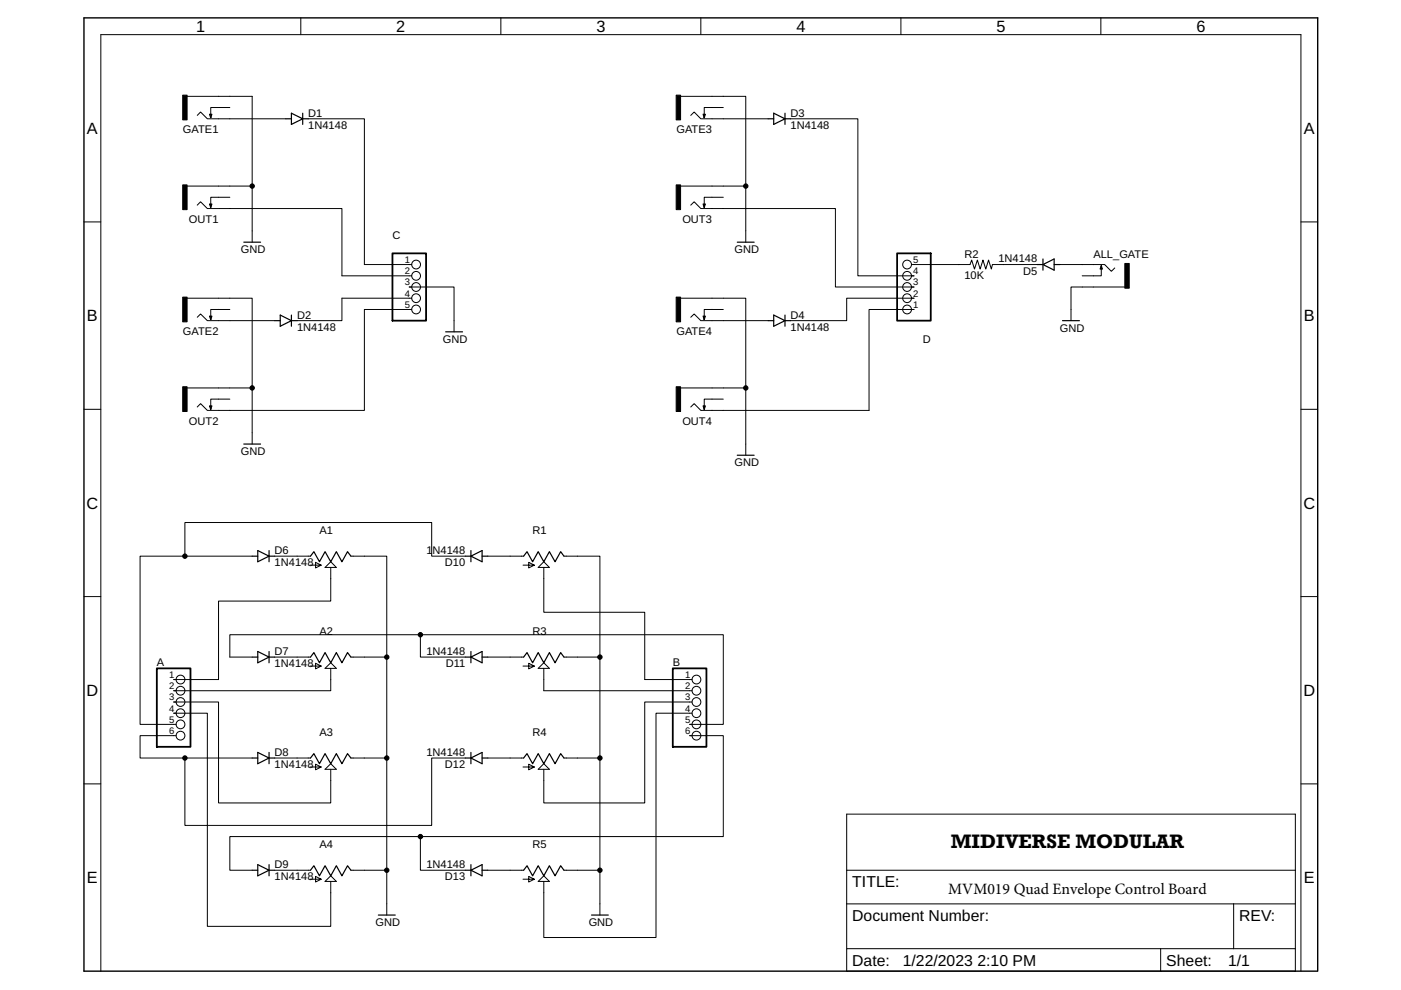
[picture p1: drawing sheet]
<svg xmlns="http://www.w3.org/2000/svg" width="297mm" height="210mm" viewBox="0 0 297 210" stroke-linecap="round" stroke-linejoin="round" font-family="sans-serif">
<path d="M17.8 3.8h261.6v202.1h-261.6z" fill="none" stroke="#000" stroke-width=".3"/>
<g fill="none" stroke="#000" stroke-width=".21">
<path d="M63.8 3.8v3.5M106.2 3.8v3.5M148.6 3.8v3.5M191 3.8v3.5M233.4 3.8v3.5M39.7 20.4h13.8v31M41.8 24.5l.7-.8 1.5 1.5h16.6M48.7 22.8h-4v2.2M53.5 39.5h-13.8M65.4 25.2h11.9v30.9h10M144.3 20.4h13.8v31M144.3 39.5h13.8"/>
<path d="M146.5 24.5l.7-.8 1.4 1.5h14.3M153.4 22.8h-4.1v2.2M167.6 25.2h14.3v33.3h11.9h-.5M17.8 47.1h3.6M41.8 43.5l.7-.7 1.5 1.4h28.5v14.3h14.8M48.7 41.8h-4v2.2M146.5 43.5l.7-.7 1.4 1.4h28.5v16.7h16.7h-.5M153.4 41.8h-4.1v2.2M219.9 56.1h-9.5l-.2 .9-.6-1.9-.6 1.9-.6-1.9-.6 1.9-.6-1.9-.6 1.9-.6-1.9-.3 1h-12.4M224.7 56.1h9.5l1.4 1.4 .7-.7M233.5 56.3v2.2h-4.1M275.8 47.1h3.6"/>
<path d="M39.7 63.2h13.8v30.9M41.8 67.3l.7-.7 1.5 1.4h14.2M48.7 65.6h-4v2.2M87.3 65.6h-10v21.4h-33.3l-1.5-1.4-.7 .7M87.3 60.9h-.5h9.5v9.5M87.3 63.2h-14.8v4.8h-9.5M144.3 63.2h13.8v33.3M146.5 67.3l.7-.7 1.4 1.4h14.3M153.4 65.6h-4.1v2.2M193.3 65.6h.5h-9.5v21.4h-35.7l-1.4-1.4-.7 .7M193.3 63.2h.5h-14.3v4.8h-11.9M238.5 60.9h-11.4v7.1"/>
<path d="M17.8 86.8h3.6M48.7 84.6h-4v2.2M53.5 82.3h-13.8M144.3 82.3h13.8M153.4 84.6h-4.1v2.2M275.8 86.8h3.6M39.2 117.9v-7.1h52.3v7.1h7.2M53.5 117.9h-23.8v35.7h7.6M58.2 117.9h7.6M65.7 119.8h2.4l-1.2 .6v-1.2l1.2 .6M74.4 117.9h7.6v76.1M103.4 117.9h7.6"/>
<path d="M110.9 119.8h2.4l-1.2 .6v-1.2l1.2 .6M115.3 119.1l1.2 1.2h-2.4zM119.6 117.9h7.6v76.1M17.8 126.5h3.6M65.8 139.3h-7.6M68.9 120.3l1.2-1.2 1.2 1.2zM70.1 120.3v7.1h-23.8v16.7h-9.5h.5M74.4 139.3h7.6M89.1 134.6h-40.4v4.7h4.8M98.7 139.3h-9.6v-4.7h64.3v19h-7.2h.5M111 139.3h-7.6M115.3 120.3v9.5h21.4v14.3h10"/>
<path d="M119.6 139.3h7.6M275.8 126.5h3.6M37.3 148.8h-.5h9.5v21.4h23.8v-7.1M37.3 151.2h-.5h7.2v45.2h26.1v-9.5M37.3 156h-7.6v4.7h23.8M65.7 141.2h2.4l-1.2 .6v-1.2l1.2 .6M68.9 141.7l1.2-1.2 1.2 1.2zM70.1 141.7v4.8h-33.3h.5M110.9 141.2h2.4l-1.2 .6v-1.2l1.2 .6M115.3 140.5l1.2 1.2h-2.4zM115.3 141.7v4.8h31.4M146.7 148.8h-10v21.4h-21.4v-7.1"/>
<path d="M146.7 151.2h-7.6v47.6h-23.8v-11.9M146.7 156h-.5h7.2v21.4h-64.3v7.1h9.6M17.8 166.2h3.6M39.2 160.7v14.3h52.3v-14.3h7.2M65.7 162.6h2.4l-1.2 .6v-1.2l1.2 .6M65.8 160.7h-7.6M68.9 163.1l1.2-1.2 1.2 1.2zM74.4 160.7h7.6M89.1 177.4h-40.4v7.1h4.8M110.9 162.6h2.4l-1.2 .6v-1.2l1.2 .6M111 160.7h-7.6M115.3 161.9l1.2 1.2h-2.4z"/>
<path d="M119.6 160.7h7.6M275.8 166.2h3.6M65.7 186.4h2.4l-1.2 .6v-1.2l1.2 .6M65.8 184.5h-7.6M68.9 186.9l1.2-1.2 1.2 1.2zM74.4 184.5h7.6M110.9 186.4h2.4l-1.2 .6v-1.2l1.2 .6M111 184.5h-7.6M115.3 185.7l1.2 1.2h-2.4zM119.6 184.5h7.6M179.5 191.6h95.1M179.5 184.5h95.1"/>
<path d="M261.6 191.6v9.5M179.5 201.1v-28.5h95.1v28.5M246.1 201.1v4.8M246.1 201.1h15.5M261.6 201.1h13v4.8h-95.1v-4.8h66.6M275.8 205.9v-198.6h-254.4v198.6"/>
<circle cx="88.2" cy="56.1" r=".93"/>
<circle cx="88.2" cy="58.5" r=".93"/>
<circle cx="192.3" cy="58.5" r=".93"/>
<circle cx="192.3" cy="56.1" r=".93"/>
<circle cx="88.2" cy="65.6" r=".93"/>
<circle cx="88.2" cy="60.9" r=".93"/>
<circle cx="88.2" cy="63.2" r=".93"/>
<circle cx="192.3" cy="65.6" r=".93"/>
<circle cx="192.3" cy="63.2" r=".93"/>
<circle cx="192.3" cy="60.9" r=".93"/>
<circle cx="38.3" cy="151.2" r=".93"/>
<circle cx="38.3" cy="144.1" r=".93"/>
<circle cx="38.3" cy="153.6" r=".93"/>
<circle cx="38.3" cy="156" r=".93"/>
<circle cx="38.3" cy="148.8" r=".93"/>
<circle cx="38.3" cy="146.5" r=".93"/>
<circle cx="147.7" cy="146.5" r=".93"/>
<circle cx="147.7" cy="156" r=".93"/>
<circle cx="147.7" cy="151.2" r=".93"/>
<circle cx="147.7" cy="144.1" r=".93"/>
<circle cx="147.7" cy="148.8" r=".93"/>
<circle cx="147.7" cy="153.6" r=".93"/>
</g>
<path d="M83.2 53.7h7.1v14.3h-7.1zM190.2 53.7h7.1v14.3h-7.1zM33.3 141.7h7.1v16.6h-7.1zM142.6 141.7h7.2v16.6h-7.2z" fill="none" stroke="#000" stroke-width=".38"/>
<g fill="none" stroke="#000" stroke-width=".25">
<path d="M44.4 24.2h.5l-.2 .8zM60.6 25.2h1.2M61.8 24l2.4 1.2-2.4 1.2zM64.2 24v2.4M64.2 25.2h1.2M149.1 24.2h.4l-.2 .8zM162.9 25.2h1.1M164 24l2.4 1.2-2.4 1.2zM166.4 24v2.4M166.4 25.2h1.2M44.4 43.3h.5l-.2 .7zM51.7 51.4h3.5"/>
<path d="M149.1 43.3h.4l-.2 .7zM156.3 51.4h3.6M219.9 56.1h1.2M221.1 56.1l2.4-1.2v2.4zM221.1 54.9v2.4M223.5 56.1h1.2M233.5 56.3l.2 .7h-.4zM44.4 67h.5l-.2 .8zM58.2 68h1.2M59.4 66.8l2.4 1.2-2.4 1.2zM61.8 68h1.2M61.8 66.8v2.4"/>
<path d="M94.5 70.4h3.6M149.1 67h.4l-.2 .8zM162.9 68h1.1M164 66.8l2.4 1.2-2.4 1.2zM166.4 66.8v2.4M166.4 68h1.2M225.3 68h3.6M44.4 86.1h.5l-.2 .7zM51.7 94.1h3.5M149.1 86.1h.4l-.2 .7zM156.3 96.5h3.6M53.5 117.9h1.2"/>
<path d="M54.7 116.7l2.3 1.2-2.3 1.2zM57 116.7v2.4M57 117.9h1.2M65.8 117.9l.7-.9 1.2 2.1 1.2-2.1 1.2 2.1 1.2-2.1 1.2 2.1 1.2-2.1 .7 .9M98.7 117.9h1.1M99.8 116.7v2.4M99.8 117.9l2.4-1.2v2.4zM102.2 117.9h1.2M111 117.9l.7-.9 1.2 2.1 1.2-2.1 1.2 2.1 1.2-2.1 1.2 2.1 1.2-2.1 .7 .9M53.5 139.3h1.2M54.7 138.1l2.3 1.2-2.3 1.2zM57 138.1v2.4"/>
<path d="M57 139.3h1.2M65.8 139.3l.7-.9 1.2 2.1 1.2-2.1 1.2 2.1 1.2-2.1 1.2 2.1 1.2-2.1 .7 .9M98.7 139.3h1.1M99.8 138.1v2.4M99.8 139.3l2.4-1.2v2.4zM102.2 139.3h1.2M111 139.3l.7-.9 1.2 2.1 1.2-2.1 1.2 2.1 1.2-2.1 1.2 2.1 1.2-2.1 .7 .9M54.7 159.5l2.3 1.2-2.3 1.2zM57 159.5v2.4M99.8 159.5v2.4M53.5 160.7h1.2M57 160.7h1.2"/>
<path d="M65.8 160.7l.7-.9 1.2 2.1 1.2-2.1 1.2 2.1 1.2-2.1 1.2 2.1 1.2-2.1 .7 .9M98.7 160.7h1.1M99.8 160.7l2.4-1.2v2.4zM102.2 160.7h1.2M111 160.7l.7-.9 1.2 2.1 1.2-2.1 1.2 2.1 1.2-2.1 1.2 2.1 1.2-2.1 .7 .9M53.5 184.5h1.2M54.7 183.3l2.3 1.2-2.3 1.2zM57 183.3v2.4M57 184.5h1.2M65.8 184.5l.7-.9 1.2 2.1 1.2-2.1 1.2 2.1 1.2-2.1 1.2 2.1 1.2-2.1 .7 .9M80.2 194h3.6M98.7 184.5h1.1"/>
<path d="M99.8 183.3v2.4M99.8 184.5l2.4-1.2v2.4zM102.2 184.5h1.2M111 184.5l.7-.9 1.2 2.1 1.2-2.1 1.2 2.1 1.2-2.1 1.2 2.1 1.2-2.1 .7 .9M125.4 194h3.6"/>
</g>
<path d="M38.7 39.2h1v5.2h-1zM38.7 20.2h1v5.2h-1zM143.4 20.2h.9v5.2h-.9zM143.4 39.2h.9v5.2h-.9zM238.5 55.9h.9v5.2h-.9zM38.7 63h1v5.2h-1zM143.4 63h.9v5.2h-.9zM38.7 82h1v5.2h-1zM143.4 82h.9v5.2h-.9z" fill="#000" stroke="#000" stroke-width=".21"/>
<g fill="#000" stroke="#000" stroke-width=".21">
<circle cx="53.5" cy="39.5" r=".47"/>
<circle cx="158.1" cy="39.5" r=".47"/>
<circle cx="53.5" cy="82.3" r=".47"/>
<circle cx="158.1" cy="82.3" r=".47"/>
<circle cx="39.2" cy="117.9" r=".47"/>
<circle cx="82" cy="139.3" r=".47"/>
<circle cx="89.1" cy="134.6" r=".47"/>
<circle cx="127.2" cy="139.3" r=".47"/>
<circle cx="39.2" cy="160.7" r=".47"/>
<circle cx="82" cy="160.7" r=".47"/>
<circle cx="89.1" cy="177.4" r=".47"/>
<circle cx="127.2" cy="160.7" r=".47"/>
<circle cx="82" cy="184.5" r=".47"/>
<circle cx="127.2" cy="184.5" r=".47"/>
</g>
<text font-size="4.2" x="201.6" y="179.9">MIDIVERSE MODULAR</text>
<g font-size="3.5">
<text x="41.6" y="6.8">1</text>
<text x="84" y="6.8">2</text>
<text x="126.4" y="6.8">3</text>
<text x="168.8" y="6.8">4</text>
<text x="211.3" y="6.8">5</text>
<text x="253.7" y="6.8">6</text>
<text x="18.4" y="28.4">A</text>
<text x="276.5" y="28.4">A</text>
<text x="18.4" y="68.1">B</text>
<text x="276.5" y="68.1">B</text>
<text x="18.3" y="107.8">C</text>
<text x="276.4" y="107.8">C</text>
<text x="18.3" y="147.5">D</text>
<text x="276.4" y="147.5">D</text>
<text x="18.4" y="187.3">E</text>
<text x="276.5" y="187.3">E</text>
</g>
<g font-size="3.3">
<text x="180.7" y="188.1">TITLE:</text>
<text x="201" y="189.6">MVM019 Quad Envelope Control Board</text>
<text x="180.7" y="195.2">Document Number:</text>
<text x="262.7" y="195.2">REV:</text>
<text x="180.7" y="204.7">Date:</text>
<text x="191.4" y="204.7">1/22/2023 2:10 PM</text>
<text x="247.3" y="204.7">Sheet:</text>
<text x="260.4" y="204.7">1/1</text>
</g>
<g font-size="2.3">
<text x="38.8" y="28.3">GATE1</text>
<text x="65.4" y="24.7">D1</text>
<text x="65.4" y="27.3">1N4148</text>
<text x="143.4" y="28.3">GATE3</text>
<text x="167.6" y="27.3">1N4148</text>
<text x="167.6" y="24.7">D3</text>
<text x="40.1" y="47.3">OUT1</text>
<text x="144.7" y="47.3">OUT3</text>
<text x="51.1" y="53.7">GND</text>
<text x="83.2" y="50.7">C</text>
<text x="155.7" y="53.7">GND</text>
<text x="204.5" y="54.7">R2</text>
<text x="204.5" y="59.2">10K</text>
<text x="211.7" y="55.6">1N4148</text>
<text x="216.9" y="58.2">D5</text>
<text x="231.8" y="54.7">ALL_GATE</text>
<text x="38.8" y="71.1">GATE2</text>
<text x="63" y="67.5">D2</text>
<text x="63" y="70.2">1N4148</text>
<text x="143.4" y="71.1">GATE4</text>
<text x="167.6" y="70.2">1N4148</text>
<text x="167.6" y="67.5">D4</text>
<text x="224.7" y="70.4">GND</text>
<text x="93.9" y="72.7">GND</text>
<text x="195.6" y="72.6">D</text>
<text x="40.1" y="90.1">OUT2</text>
<text x="144.7" y="90.1">OUT4</text>
<text x="51.1" y="96.5">GND</text>
<text x="155.7" y="98.9">GND</text>
<text x="67.7" y="113.2">A1</text>
<text x="112.9" y="113.2">R1</text>
<text x="58.2" y="117.5">D6</text>
<text x="90.4" y="117.4">1N4148</text>
<text x="58.2" y="120.1">1N4148</text>
<text x="94.3" y="120">D10</text>
<text x="67.7" y="134.6">A2</text>
<text x="112.9" y="134.6">R3</text>
<text x="33.3" y="141.1">A</text>
<text x="58.2" y="138.9">D7</text>
<text x="58.2" y="141.5">1N4148</text>
<text x="90.4" y="138.8">1N4148</text>
<text x="94.5" y="141.5">D11</text>
<text x="142.6" y="141.1">B</text>
<text x="67.7" y="156">A3</text>
<text x="112.9" y="156">R4</text>
<text x="58.2" y="160.3">D8</text>
<text x="90.4" y="160.2">1N4148</text>
<text x="58.2" y="162.9">1N4148</text>
<text x="94.3" y="162.9">D12</text>
<text x="67.7" y="179.8">A4</text>
<text x="112.9" y="179.8">R5</text>
<text x="58.2" y="184.1">D9</text>
<text x="90.4" y="184">1N4148</text>
<text x="58.2" y="186.7">1N4148</text>
<text x="94.3" y="186.6">D13</text>
<text x="79.6" y="196.4">GND</text>
<text x="124.8" y="196.4">GND</text>
</g>
<g font-size="2">
<text x="85.8" y="55.8">1</text>
<text x="85.8" y="58.1">2</text>
<text x="193.6" y="58.1">4</text>
<text x="193.6" y="55.8">5</text>
<text x="85.8" y="60.5">3</text>
<text x="85.8" y="62.9">4</text>
<text x="85.8" y="65.3">5</text>
<text x="193.6" y="65.3">1</text>
<text x="193.6" y="62.9">2</text>
<text x="193.6" y="60.5">3</text>
<text x="35.9" y="143.7">1</text>
<text x="145.3" y="143.7">1</text>
<text x="35.9" y="146.1">2</text>
<text x="35.9" y="148.5">3</text>
<text x="145.3" y="146.1">2</text>
<text x="145.3" y="148.5">3</text>
<text x="35.9" y="150.9">4</text>
<text x="35.9" y="153.3">5</text>
<text x="35.9" y="155.6">6</text>
<text x="145.3" y="150.9">4</text>
<text x="145.3" y="153.3">5</text>
<text x="145.3" y="155.6">6</text>
</g>
</svg>
